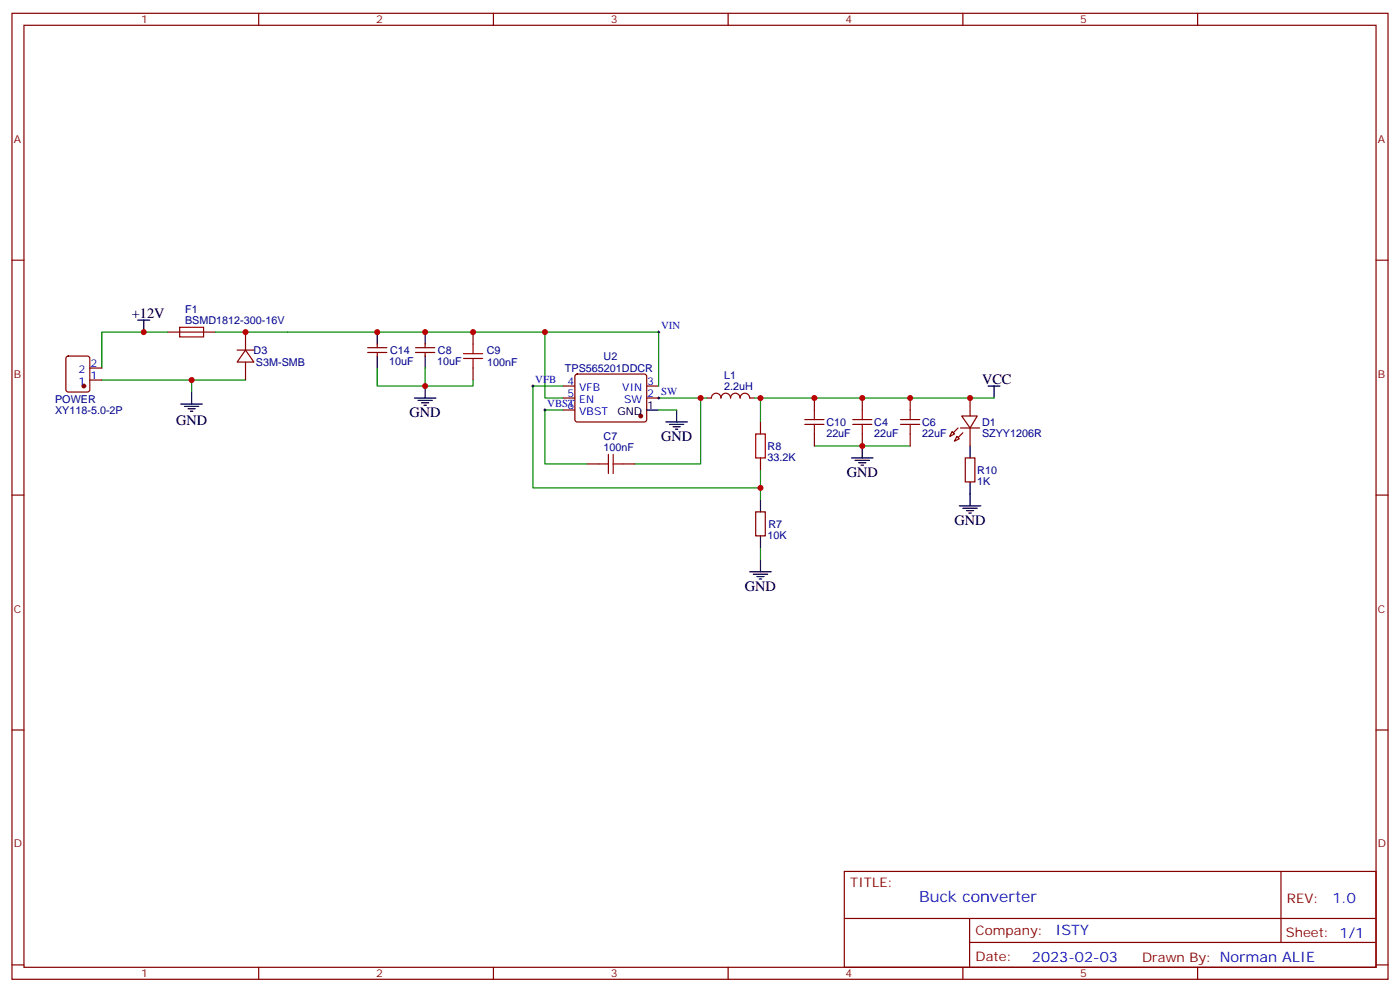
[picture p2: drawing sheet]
<svg xmlns="http://www.w3.org/2000/svg" width="412mm" height="292mm" viewBox="0 0 412 292" stroke-linecap="round" stroke-linejoin="round" font-family="sans-serif">
<g fill="none" stroke="#870000" stroke-width=".35">
<path d="M3.5 3.9h405.4v284.4h-405.4zM7.1 7.4h398.2v277.3h-398.2zM76.2 3.9v3.5M145.3 3.9v3.5M214.5 3.9v3.5M283.6 3.9v3.5M352.8 3.9v3.5M3.5 76.6h3.6M405.3 76.6h3.6M165.8 117.2h3.5M165.8 113.6h3.5M169.6 110.3l.4-.2 20.1 .1 .4 .6-.1 13-.6 .4-20-.1-.5-.6v-12.7z"/>
<path d="M190.5 117.2h3.5M190.5 113.6h3.5M208.1 117.2h1.4a1.41 1.41 0 0 1 1.5-1.5 1.41 1.41 0 0 1 1.4 1.5 1.41 1.41 0 0 1 1.4-1.5 1.41 1.41 0 0 1 1.4 1.5 1.41 1.41 0 0 1 1.4-1.5 1.41 1.41 0 0 1 1.4 1.5 1.41 1.41 0 0 1 1.4-1.5 1.41 1.41 0 0 1 1.4 1.5h1.4M165.8 120.7h3.5M284.3 134.8h2.9v7.1h-2.9zM3.5 145.7h3.6M405.3 145.7h3.6M3.5 214.9h3.6M405.3 214.9h3.6M248.7 256.5h156.6v28.2h-156.6zM377.3 256.5v20.9M248.7 270.4h156.5"/>
<path d="M285.6 277.4h119.6M285.6 270.4v14.1M3.5 284h3.6M76.2 284.7v3.6M145.3 284.7v3.6M214.5 284.7v3.6M283.6 284.7v3.6M352.8 284.7v3.6M405.3 284h3.6"/>
</g>
<g fill="none" stroke="#000" stroke-width=".35">
<path d="M122.1 117.2h6.3M123.1 117.9h4.3M124.2 118.6h2.1M124.9 119.3h.7M125.2 113.6v3.6M291 113.6h3.6M292.8 113.6v3.6M190.5 120.7h3.5M196.1 124.2h6.4M197.2 124.9h4.2M198.3 125.6h2.1M199 126.3h.7"/>
<path d="M199.3 120.7v3.5M250.8 134.8h6.4M251.9 135.5h4.2M252.9 136.2h2.2M253.6 136.9h.8M254 131.3v3.5M285.8 131.3v3.5M285.8 141.9v3.5M220.8 168.3h6.4M221.9 169h4.2M223 169.7h2.1M223.7 170.4h.7"/>
<path d="M224 164.8v3.5"/>
</g>
<circle cx="188.7" cy="122.4" r=".53" fill="#870000" stroke="#870000" stroke-width=".35"/>
<path d="M165.8 120.7h-5.3v15.9h12.4M194 120.7h5.3M224 138.3v8.8" fill="none" stroke="#008700" stroke-width=".35"/>
<path d="M283.3 122.4h4.6l-2.1 3.6z" fill="#fff" stroke="#870000" stroke-width=".35"/>
<path d="M282.9 126h5.7z" fill="#f00" stroke="#870000" stroke-width=".35"/>
<g fill="#870000" stroke="#870000" stroke-width=".35">
<path d="M282.2 126l-1.4 1.4z"/>
<path d="M282.2 128.8l1.4-1.4z"/>
</g>
<g fill="#fff" stroke="#870000" stroke-width=".35">
<path d="M280.5 127l.7 .7-1.4 .7z"/>
<path d="M281.9 128.4l.7 .8-1.4 .7z"/>
</g>
<g fill="none" stroke="#870000" stroke-width=".35">
<path d="M49.4 97.8h14.1M72.3 97.8v5.2M139.3 97.8v3.5M19.6 105l.5-.2h5.7l.6 .4 .1 9.5-.5 .6-5.9 .1-.6-.5-.1-9.4zM26.5 111.9h3.5M26.5 108.3h3.5M69.8 103h5M72.3 103l2.5 3.6h-5zM72.3 106.6v5.3M108.3 103.8h5.6M108.3 102.3h5.6M111.1 101.3v1"/>
<path d="M111.1 103.8v1M122.4 103.8h5.7M122.4 102.3h5.7M125.2 101.3v1M125.2 103.8v1M139.3 108.3v3.6M239.9 117.2v3.5M254 117.2v3.5M268.1 117.2v3.5M285.8 117.2v5.2M172.9 136.6h3.5M183.4 136.6h3.6"/>
<path d="M224 124.2v3.5M224 134.8v3.5M239.9 127.7v3.6M254 127.7v3.6M268.1 127.7v3.6M285.8 126v5.3M222.6 150.7h2.8v7h-2.8z"/>
</g>
<g fill="none" stroke="#000" stroke-width=".35">
<path d="M40.6 94.2h3.5M42.3 94.2v3.6M111.1 97.8v3.5M125.2 97.8v3.5M53.3 118.9h6.3M54.3 119.6h4.3M56.4 115.4v3.5M111.1 104.8v3.5M125.2 104.8v3.5M55.4 120.3h2.1M56.1 121h.7M224 147.1v3.6"/>
<path d="M224 157.7v3.6M282.6 148.9h6.3M283.6 149.6h4.3M284.7 150.3h2.1M285.4 151h.7M285.8 145.4v3.5"/>
</g>
<g fill="none" stroke="#008700" stroke-width=".35">
<path d="M49.4 97.8h-19.4v10.5M63.5 97.8h130.5v15.8M160.5 97.8v19.4h5.3M30 111.9h26.4v3.5M56.4 111.9h15.9M111.1 108.3v5.3h14.1M125.2 108.3v5.3h14.1v-1.7M165.8 113.6h-8.8v30h67M194 117.2h12.4v19.4h-19.4M206.4 117.2h1.7M222.2 117.2h70.6M224 117.2v7"/>
<path d="M239.9 131.3h28.2M224 161.3v3.5"/>
</g>
<g fill="none" stroke="#a10000" stroke-width=".35">
<path d="M52.9 96.3h7.1v2.9h-7.1zM136.5 105.5h5.7M136.5 104.1h5.7M139.3 101.3v2.8M139.3 105.5v2.8M176.4 136.6h2.8M179.2 133.7v5.7M180.6 133.7v5.7M180.6 136.6h2.8M222.6 127.7h2.8v7.1h-2.8zM237.1 123.5h5.6M237.1 124.9h5.6"/>
<path d="M239.9 120.7v2.8M239.9 124.9v2.8M251.2 123.5h5.6M251.2 124.9h5.6M254 120.7v2.8M254 124.9v2.8M265.3 123.5h5.6M265.3 124.9h5.6M268.1 120.7v2.8M268.1 124.9v2.8"/>
</g>
<circle cx="24.7" cy="113.6" r=".53" fill="#870000" stroke="#870000" stroke-width=".35"/>
<path d="M193.7 97.8h.7M194 97.4v.7M156.6 113.6h.7M157 113.3v.7M193.7 117.2h.7M194 116.8v.7M160.2 120.7h.7M160.5 120.3v.7" fill="none" stroke="#000" stroke-width=".29"/>
<g fill="#c00">
<circle cx="224" cy="143.6" r=".88"/>
<circle cx="285.8" cy="117.2" r=".88"/>
<circle cx="224" cy="117.2" r=".88"/>
<circle cx="254" cy="131.3" r=".88"/>
<circle cx="206.4" cy="117.2" r=".88"/>
<circle cx="42.3" cy="97.8" r=".88"/>
<circle cx="72.3" cy="97.8" r=".88"/>
<circle cx="56.4" cy="111.9" r=".88"/>
<circle cx="160.5" cy="97.8" r=".88"/>
<circle cx="111.1" cy="97.8" r=".88"/>
<circle cx="125.2" cy="97.8" r=".88"/>
<circle cx="139.3" cy="97.8" r=".88"/>
<circle cx="125.2" cy="113.6" r=".88"/>
<circle cx="239.9" cy="117.2" r=".88"/>
<circle cx="254" cy="117.2" r=".88"/>
<circle cx="268.1" cy="117.2" r=".88"/>
</g>
<text font-size="4.6" fill="#00f" x="270.8" y="265.5">Buck converter</text>
<g font-size="4.2">
<text x="38.8" y="93.5">+12V</text>
<text x="289.3" y="112.9">VCC</text>
<text x="51.9" y="125">GND</text>
<text x="120.6" y="122.8">GND</text>
<text x="194.7" y="129.9">GND</text>
<text x="249.4" y="140.4">GND</text>
<text x="281.2" y="154.6">GND</text>
<text x="219.4" y="174">GND</text>
</g>
<g font-size="4.2" fill="#00f">
<text x="392.5" y="265.8">1.0</text>
<text x="310.9" y="275.3">ISTY</text>
<text x="304" y="283.1">2023-02-03</text>
</g>
<g font-size="3.9" fill="#800">
<text x="250.5" y="261.1">TITLE:</text>
<text x="379.1" y="265.8">REV:</text>
<text x="287.4" y="275.3">Company:</text>
<text x="378.7" y="275.9">Sheet: 1/1</text>
<text x="287.4" y="283">Date:</text>
<text x="336.4" y="283.1">Drawn By: Norman ALIE</text>
</g>
<g font-size="3.2" fill="#800">
<text x="41.6" y="6.9">1</text>
<text x="110.8" y="6.9">2</text>
<text x="179.9" y="6.9">3</text>
<text x="249.1" y="6.9">4</text>
<text x="318.2" y="6.9">5</text>
<text x="4.1" y="42">A</text>
<text x="405.9" y="42">A</text>
<text x="4.1" y="111.2">B</text>
<text x="405.9" y="111.2">B</text>
<text x="4.1" y="180.3">C</text>
<text x="405.9" y="180.3">C</text>
<text x="4.1" y="249.4">D</text>
<text x="405.9" y="249.4">D</text>
<text x="41.6" y="287.7">1</text>
<text x="110.8" y="287.7">2</text>
<text x="179.9" y="287.7">3</text>
<text x="249.1" y="287.7">4</text>
<text x="318.2" y="287.7">5</text>
</g>
<g font-size="3.2" fill="#000080">
<text x="54.5" y="95.3">BSMD1812-300-16V</text>
<text x="54.5" y="92.1">F1</text>
<text x="74.7" y="104.2">D3</text>
<text x="75.4" y="107.7">S3M-SMB</text>
<text x="114.7" y="107.4">10uF</text>
<text x="114.9" y="104.2">C14</text>
<text x="128.8" y="107.4">10uF</text>
<text x="129" y="104.2">C8</text>
<text x="143.4" y="104.2">C9</text>
<text x="143.5" y="107.7">100nF</text>
<text x="177.8" y="105.9">U2</text>
<text x="166.4" y="109.5">TPS565201DDCR</text>
<text x="213.4" y="111.5">L1</text>
<text x="16.2" y="118.7">POWER</text>
<text x="213.4" y="114.7">2.2uH</text>
<text x="16.2" y="121.8">XY118-5.0-2P</text>
<text x="243.4" y="125.4">C10</text>
<text x="257.5" y="125.4">C4</text>
<text x="271.6" y="125.4">C6</text>
<text x="289.3" y="125.4">D1</text>
<text x="177.8" y="129.5">C7</text>
<text x="243.4" y="128.5">22uF</text>
<text x="257.5" y="128.5">22uF</text>
<text x="271.6" y="128.5">22uF</text>
<text x="289.3" y="128.5">SZYY1206R</text>
<text x="177.8" y="132.7">100nF</text>
<text x="226.1" y="135.6">33.2K</text>
<text x="226.1" y="132.4">R8</text>
<text x="287.9" y="142.6">1K</text>
<text x="287.9" y="139.5">R10</text>
<text x="226.4" y="155.3">R7</text>
<text x="226.1" y="158.6">10K</text>
</g>
<g font-size="3.2" fill="#00f">
<text x="194.7" y="96.9">VIN</text>
<text x="26.6" y="108">2</text>
<text x="23.1" y="113.3">1</text>
<text x="23.1" y="109.7">2</text>
<text x="26.6" y="111.5">1</text>
<text x="157.7" y="112.7">VFB</text>
<text x="167.1" y="113.3">4</text>
<text x="190.7" y="113.3">3</text>
<text x="161.2" y="119.8">VBST</text>
<text x="167.1" y="116.8">5</text>
<text x="170.6" y="115">VFB</text>
<text x="170.6" y="118.6">EN</text>
<text x="183.3" y="115">VIN</text>
<text x="183.9" y="118.6">SW</text>
<text x="190.7" y="116.8">2 SW</text>
<text x="167.1" y="120.3">6</text>
<text x="170.6" y="122.1">VBST</text>
</g>
<g font-size="3.2">
<text x="181.9" y="122.1">GND</text>
<text x="190.7" y="120.3">1</text>
</g>
</svg>
